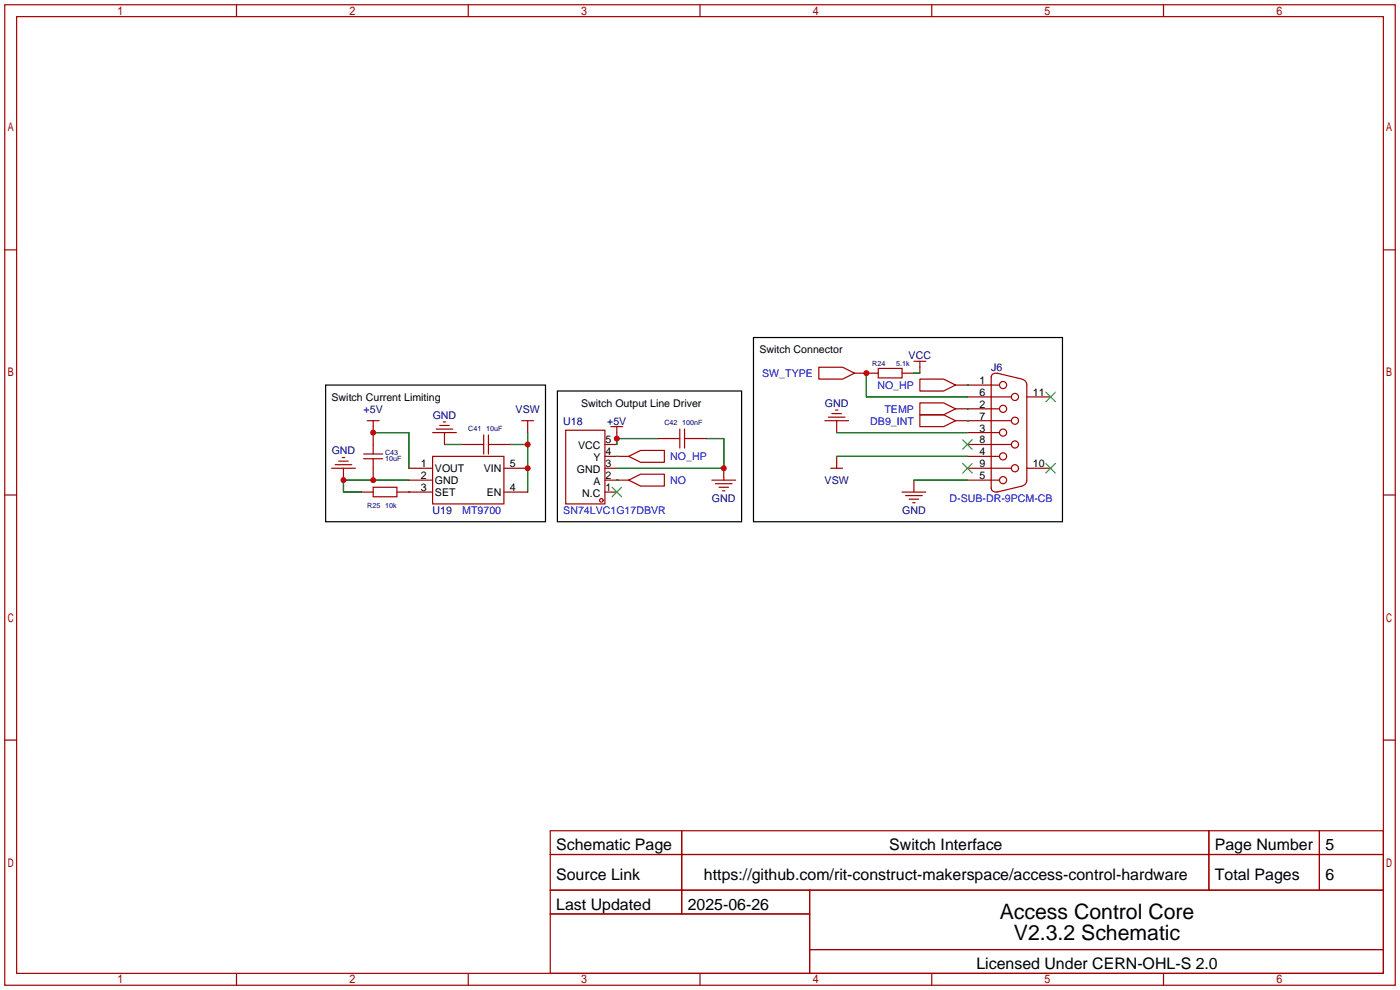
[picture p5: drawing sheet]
<svg xmlns="http://www.w3.org/2000/svg" width="299mm" height="212mm" viewBox="0 0 299 212" stroke-linecap="round" stroke-linejoin="round" font-family="sans-serif">
<g fill="none" stroke="#a10000" stroke-width=".25">
<path d="M1 1h297.2v209.6h-297.2zM3.6 3.6h292.1v204.4h-292.1zM50.5 1v2.6M100.1 1v2.6M149.6 1v2.6M199.1 1v2.6M248.7 1v2.6M1 53.4h2.6M295.7 53.4h2.5M175 78.5h5.1l2.5 1.3-2.5 1.2h-5.1zM182.6 79.8h5.1M187.7 78.7h5.1v2.1h-5.1z"/>
<path d="M192.8 79.8h2.5M195.3 77.2h2.6M196.6 77.2v2.6M213.1 79.8l5.3 1.2M213.1 79.8a1 1 0 0 0-1.3 .8M71.6 99.3h3.6M72.4 98.6h2M73.2 97.8h.5M77.7 98h4.1M77.7 97h4.1M78.5 89.9h2.5M79.8 89.9v7.1"/>
<path d="M79.8 98v4.6M92.5 97.5h15.2v10.2h-15.2zM92.5 92.5h5M93.2 91.7h3.6M94 90.9h2M94.7 90.2h.5M95 92.5v2.5M98.8 95h4.6M103.4 93v4M104.4 95h4.6M104.4 93v4M111.5 89.9h2.5"/>
<path d="M112.8 89.9v2.6M120.9 91.9h8.4v15.8h-8.4zM129.3 97.5h5.1M129.3 95h2.5M130.6 91.2h2.5M131.8 91.2v2.5M134.4 97.5l2.5-1.2h5.1v2.5h-5.1zM140.7 93.7h4.6M145.3 91.7v4.1M146.3 93.7h4.6M146.3 91.7v4.1M176.3 89.9h5.1"/>
<path d="M177 89.2h3.6M177.8 88.4h2M178.6 87.6h.5M178.8 89.9v2.6M178.8 97.5v2.6M196.6 86.1h5.1l2.5 1.3-2.5 1.2h-5.1zM196.6 81h5.1l2.5 1.3-2.5 1.3h-5.1zM196.6 88.6h5.1l2.5 1.3-2.5 1.3h-5.1zM204.2 89.9h12M204.2 87.4h9.4M204.2 82.3h9.4M206.8 97.5h6.8"/>
<path d="M206.8 95h9.4M206.8 84.8h9.4M206.8 92.5h6.8M211.8 80.5v23.9M218.5 81.1a1.27 1.27 0 0 1 1 1.2v20.3a1.27 1.27 0 0 1-1 1.2M219.5 84.8h5M1 105.8h2.6M70.9 100.1h5M73.4 100.1v2.5M77.2 105.2h2.6M79.8 104.1h5v2.1h-5zM84.8 105.2h7.7"/>
<path d="M87.4 102.6h5.1M87.4 100.1h5.1M107.7 105.2h5.1M107.7 100.1h5.1M129.3 105.2h2.5M129.3 102.6h5.1M129.3 100.1h2.5M134.4 102.6l2.5-1.3h5.1v2.6h-5.1zM152.1 102.6h5.1M152.9 103.4h3.6M153.7 104.1h2M154.4 104.9h.5"/>
<path d="M154.7 100.1v2.5M177.5 100.1h2.6M192.8 105.2h5.1M193.5 105.9h3.6M194.3 106.7h2M195.1 107.4h.5M195.3 102.6v2.6M206.8 102.6h6.8M206.8 100.1h9.4M211.8 104.3a.95 .95 0 0 0 1.3 .8M218.4 103.9l-5.3 1.3M219.5 100.1h5"/>
<path d="M295.7 105.8h2.5M1 158.2h2.6M295.7 158.2h2.5M117.6 177.5h178.1v30.5h-178.1zM145.7 177.5v17.8M258.4 177.5v12.7M282 177.5v12.7M117.6 182.6h178.1M117.6 190.2h178.1M117.6 195.3h55.4M173 190.2v17.8M50.5 208v2.6"/>
<path d="M100.1 208v2.6M149.6 208v2.6M173 202.9h122.7M199.1 208v2.6M248.7 208v2.6"/>
<circle cx="214.4" cy="92.5" r=".76"/>
<circle cx="214.4" cy="97.5" r=".76"/>
<circle cx="214.4" cy="82.3" r=".76"/>
<circle cx="214.4" cy="87.4" r=".76"/>
<circle cx="216.9" cy="89.9" r=".76"/>
<circle cx="216.9" cy="84.8" r=".76"/>
<circle cx="216.9" cy="95" r=".76"/>
<circle cx="128.5" cy="106.9" r=".38"/>
<circle cx="214.4" cy="102.6" r=".76"/>
<circle cx="216.9" cy="100.1" r=".76"/>
</g>
<path d="M161 72.1h66.1v39.4h-66.1zM69.6 82.3h47v29.2h-47zM119.1 83.6h39.4v27.9h-39.4z" fill="none" stroke="#000" stroke-width=".25"/>
<path d="M205.7 99.1l2.1 2M205.7 94l2.1 2M207.8 99.1l-2.1 2M207.8 94l-2.1 2M223.5 99.1l2.1 2M223.5 83.8l2.1 2.1M225.6 99.1l-2.1 2M225.6 83.8l-2.1 2.1M130.8 104.1l2 2.1M132.8 104.1l-2 2.1" fill="none" stroke="#3c3" stroke-width=".25"/>
<g fill="none" stroke="#008700" stroke-width=".25">
<path d="M185.2 79.8v5h21.6M195.3 79.8h1.3M79.8 92.5h7.6v7.6M95 95h3.8M109 95h3.8M112.8 92.5v12.7M131.8 97.5h.1M140.7 93.7h-8.9v1.3M150.9 93.7h3.8v6.4h-22.9M178.8 92.5h28M178.8 97.5h28M206.8 82.3h.1"/>
<path d="M206.8 87.4h.1M206.8 89.9h.1M87.4 105.2h.1M87.4 102.6h-14v2.6h3.8M131.8 102.6h.1M195.3 102.6h11.5"/>
</g>
<g fill="#c00">
<circle cx="131.8" cy="93.7" r=".63"/>
<circle cx="154.7" cy="100.1" r=".63"/>
<circle cx="185.2" cy="79.8" r=".63"/>
<circle cx="79.8" cy="102.6" r=".63"/>
<circle cx="73.4" cy="102.6" r=".63"/>
<circle cx="79.8" cy="92.5" r=".63"/>
<circle cx="112.8" cy="95" r=".63"/>
<circle cx="112.8" cy="100.1" r=".63"/>
</g>
<g font-size="4.5">
<text x="213.7" y="196.3">Access Control Core</text>
<text x="216.7" y="200.9">V2.3.2 Schematic</text>
</g>
<g font-size="3.4">
<text x="118.9" y="181.7">Schematic Page</text>
<text x="190.1" y="181.7">Switch Interface</text>
<text x="259.6" y="181.7">Page Number</text>
<text x="283.3" y="181.7">5</text>
<text x="118.9" y="188.1">Source Link</text>
<text x="150.5" y="188.1">https://github.com/rit-construct-makerspace/access-control-hardware</text>
<text x="259.6" y="188.1">Total Pages</text>
<text x="283.3" y="188.1">6</text>
<text x="118.9" y="194.4">Last Updated</text>
<text x="147" y="194.4">2025-06-26</text>
<text x="208.7" y="207.1">Licensed Under CERN-OHL-S 2.0</text>
</g>
<g font-size="2.3">
<text x="162.3" y="75.5">Switch Connector</text>
<text x="209.3" y="82.1">1</text>
<text x="70.9" y="85.7">Switch Current Limiting</text>
<text x="124.2" y="86.9">Switch Output Line Driver</text>
<text x="209.3" y="89.7">7</text>
<text x="209.3" y="84.6">6</text>
<text x="209.3" y="87.2">2</text>
<text x="220.7" y="84.6">11</text>
<text x="129.4" y="94.8">5</text>
<text x="209.3" y="94.8">8</text>
<text x="209.3" y="92.2">3</text>
<text x="89.9" y="99.9">1</text>
<text x="93" y="100.9">VOUT</text>
<text x="103.4" y="100.9">VIN</text>
<text x="109" y="99.9">5</text>
<text x="123.3" y="101.1">GND</text>
<text x="123.6" y="96">VCC</text>
<text x="126.8" y="98.6">Y</text>
<text x="129.4" y="99.9">3</text>
<text x="129.4" y="97.3">4</text>
<text x="209.3" y="99.9">9</text>
<text x="209.3" y="97.3">4</text>
<text x="220.7" y="99.9">10</text>
<text x="89.9" y="102.4">2</text>
<text x="89.9" y="104.9">3</text>
<text x="93" y="103.4">GND</text>
<text x="93" y="105.9">SET</text>
<text x="104" y="105.9">EN</text>
<text x="109" y="104.9">4</text>
<text x="124.4" y="106.2">N.C</text>
<text x="126.8" y="103.7">A</text>
<text x="129.4" y="104.9">1</text>
<text x="129.4" y="102.4">2</text>
<text x="209.3" y="102.4">5</text>
</g>
<g font-size="2.3" fill="#000080">
<text x="194.2" y="76.8">VCC</text>
<text x="211.8" y="79.3">J6</text>
<text x="77.7" y="88.2">+5V</text>
<text x="92.5" y="89.5">GND</text>
<text x="110.2" y="88.2">VSW</text>
<text x="176.3" y="86.9">GND</text>
<text x="120.4" y="90.7">U18</text>
<text x="129.8" y="90.7">+5V</text>
<text x="70.9" y="97.1">GND</text>
<text x="152.2" y="107.2">GND</text>
<text x="176.2" y="103.4">VSW</text>
<text x="92.5" y="109.8">U19</text>
<text x="192.8" y="109.8">GND</text>
</g>
<g font-size="2.3" fill="#00f">
<text x="162.9" y="80.6">SW_TYPE</text>
<text x="187.5" y="83.1">NO_HP</text>
<text x="189" y="88.2">TEMP</text>
<text x="186" y="90.7">DB9_INT</text>
<text x="143.3" y="98.4">NO_HP</text>
<text x="143.3" y="103.4">NO</text>
<text x="202.9" y="107.2">D-SUB-DR-9PCM-CB</text>
<text x="98.8" y="109.8">MT9700</text>
<text x="120.4" y="109.8">SN74LVC1G17DBVR</text>
</g>
<g font-size="1.5" fill="#000080">
<text x="186.4" y="78.2">R24</text>
<text x="191.5" y="78.2">5.1k</text>
<text x="100.1" y="92.1">C41</text>
<text x="103.9" y="92.1">10uF</text>
<text x="142" y="90.9">C42</text>
<text x="145.8" y="90.9">100nF</text>
<text x="82.3" y="97.2">C43</text>
<text x="82.3" y="98.5">10uF</text>
<text x="78.5" y="108.7">R25</text>
<text x="82.3" y="108.7">10k</text>
</g>
</svg>
